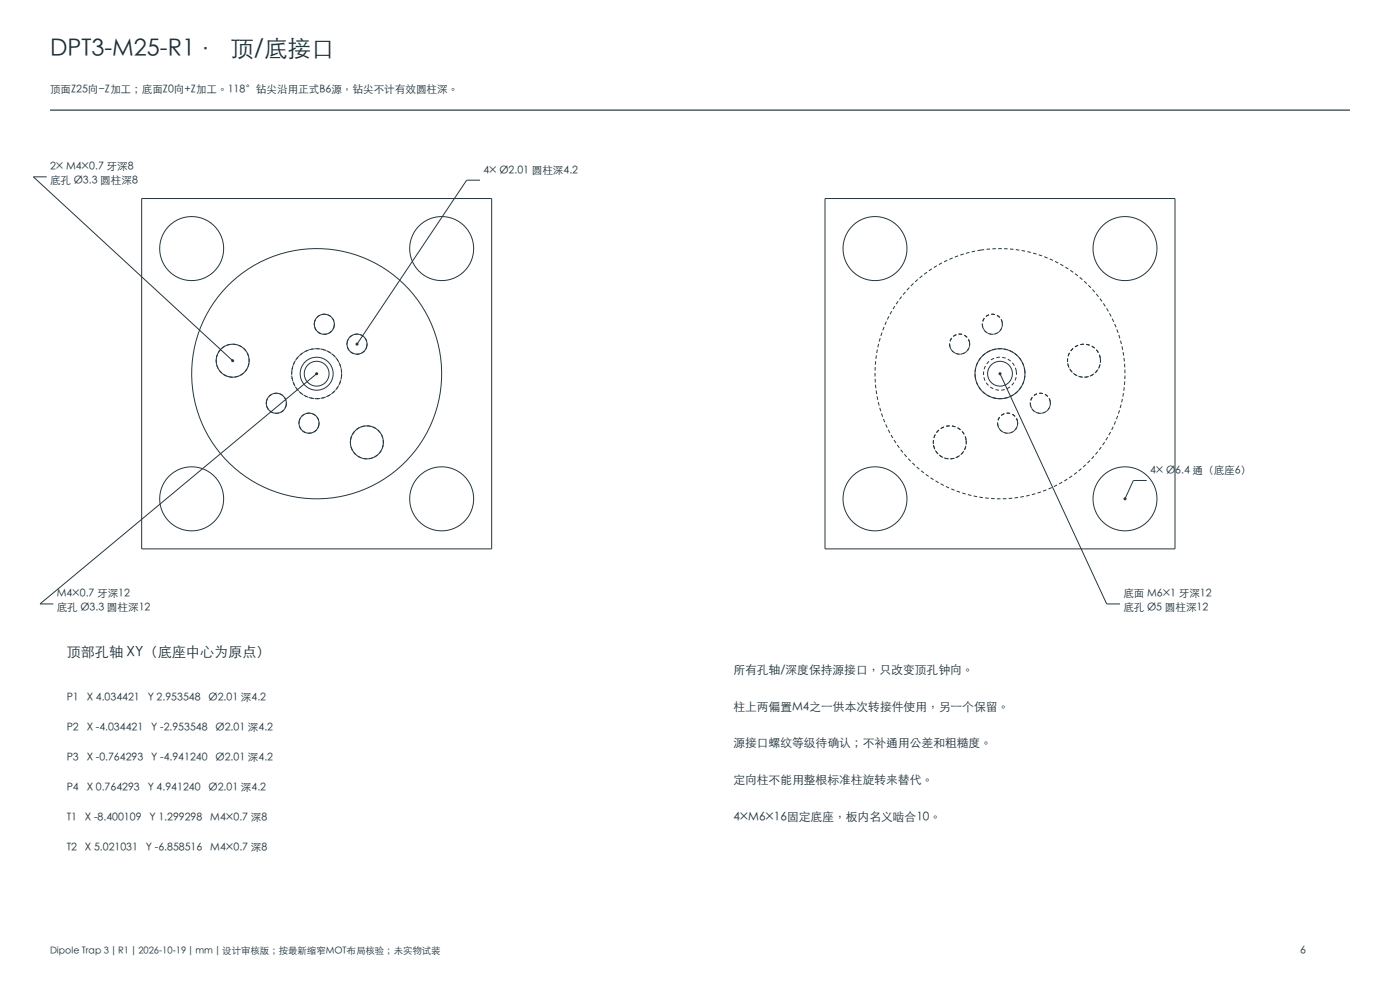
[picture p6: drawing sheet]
<svg xmlns="http://www.w3.org/2000/svg" width="420mm" height="297mm" viewBox="0 0 420 297" stroke-linecap="round" stroke-linejoin="round" font-family="sans-serif">
<path d="M15 33h390" fill="none" stroke="#26363d" stroke-width=".35"/>
<g fill="none" stroke="#26363d" stroke-width=".3" stroke-dasharray="1.1 .7" stroke-linecap="butt">
<path d="M294.3 74.9a37.5 37.5 0 0 0-24 60 37.5 37.5 0 0 0 64.1-8 37.5 37.5 0 0 0-38-52.2l-2.1 .2M94.3 96.7a3 3 0 0 1 3.5-2.5 3 3 0 0 1 2.5 3.4M100.3 97.6a3 3 0 0 1-3.5 2.6 3 3 0 0 1-2.5-3.5M294.7 97.6a3 3 0 0 0 3.5 2.6 3 3 0 0 0 2.5-3.5M300.7 96.7a3 3 0 0 0-4.7-2 3 3 0 0 0 .3 5.1 3 3 0 0 0 4.4-2.5v-.6M300.7 96.7a3 3 0 0 0-3.5-2.5 3 3 0 0 0-2.5 3.4M64.9 107.3a4.9 4.9 0 0 1 5.7-4.1 4.9 4.9 0 0 1 4.1 5.7M74.7 108.9a4.9 4.9 0 0 1-5.7 4.1 4.9 4.9 0 0 1-4.1-5.7M87.6 110.9a7.5 7.5 0 0 0 6.3 8.5 7.5 7.5 0 0 0 8.5-6.3M102.4 113.1a7.5 7.5 0 0 0-6.3-8.5 7.5 7.5 0 0 0-8.5 6.3M102.5 112a7.5 7.5 0 0 0-11-6.6 7.5 7.5 0 0 0-.8 12.8 7.5 7.5 0 0 0 11.7-5.3l.1-.9M104.1 102.7a3 3 0 0 1 3.5-2.5 3 3 0 0 1 2.5 3.4"/>
<path d="M110.1 103.6a3 3 0 0 1-3.5 2.5 3 3 0 0 1-2.5-3.4M284.9 103.6a3 3 0 0 0 3.5 2.5 3 3 0 0 0 2.5-3.4M290.9 102.7a3 3 0 0 0-4.7-2 3 3 0 0 0 .2 5.1 3 3 0 0 0 4.5-2.5v-.6M290.9 102.7a3 3 0 0 0-3.5-2.5 3 3 0 0 0-2.5 3.4M292.6 113.1a7.5 7.5 0 0 1 6.3-8.5 7.5 7.5 0 0 1 8.5 6.3M304.9 111.2a4.9 4.9 0 0 0-7.8-3.2 4.9 4.9 0 0 0 .6 8.4 4.9 4.9 0 0 0 7.2-4.4v-.8M307.4 110.9a7.5 7.5 0 0 1-6.3 8.5 7.5 7.5 0 0 1-8.5-6.3M320.3 108.9a4.9 4.9 0 0 0 5.7 4.1 4.9 4.9 0 0 0 4.1-5.7M330.1 107.3a5 5 0 0 0-7.8-3.2 5 5 0 0 0 .6 8.4 5 5 0 0 0 7.3-4.4l-.1-.8M330.1 107.3a4.9 4.9 0 0 0-5.7-4.1 4.9 4.9 0 0 0-4.1 5.7M79.9 120.4a3 3 0 0 1 3.5-2.5 3 3 0 0 1 2.5 3.4M85.9 121.3a3 3 0 0 1-3.5 2.5 3 3 0 0 1-2.5-3.4"/>
<path d="M89.7 126.4a3 3 0 0 1 3.5-2.6 3 3 0 0 1 2.5 3.5M95.7 127.3a3 3 0 0 1-3.5 2.5 3 3 0 0 1-2.5-3.4M105.2 131.8a5 5 0 0 1 5.6-4.1 5 5 0 0 1 4.2 5.6M115 133.3a5 5 0 0 1-5.7 4.2 5 5 0 0 1-4.1-5.7M280 133.3a5 5 0 0 0 5.7 4.2 5 5 0 0 0 4.1-5.7M289.8 131.8a5 5 0 0 0-7.8-3.2 5 5 0 0 0 .7 8.4 5 5 0 0 0 7.2-4.4l-.1-.8M289.8 131.8a5 5 0 0 0-5.6-4.1 5 5 0 0 0-4.2 5.6M299.3 127.3a3 3 0 0 0 3.5 2.5 3 3 0 0 0 2.5-3.4M305.3 126.4a3 3 0 0 0-4.7-2 3 3 0 0 0 .2 5.1 3 3 0 0 0 4.5-2.5v-.6M305.3 126.4a3 3 0 0 0-3.5-2.6 3 3 0 0 0-2.5 3.5M309.1 121.3a3 3 0 0 0 3.5 2.5 3 3 0 0 0 2.5-3.4M315.1 120.4a3 3 0 0 0-4.7-2 3 3 0 0 0 .3 5.1 3 3 0 0 0 4.4-2.5v-.6"/>
<path d="M315.1 120.4a3 3 0 0 0-3.5-2.5 3 3 0 0 0-2.5 3.4"/>
</g>
<g fill="none" stroke="#26363d" stroke-width=".3">
<path d="M42.5 59.5h105v105h-105zM247.5 59.5h105v105h-105zM95 112l-83 69h4"/>
<circle cx="57.5" cy="74.5" r="9.6"/>
<circle cx="132.5" cy="74.5" r="9.6"/>
<circle cx="262.5" cy="74.5" r="9.6"/>
<circle cx="337.5" cy="74.5" r="9.6"/>
<circle cx="97.3" cy="97.2" r="3"/>
<circle cx="69.8" cy="108.1" r="4.9"/>
<circle cx="95" cy="112" r="37.5"/>
<circle cx="95" cy="112" r="3.7"/>
<circle cx="95" cy="112" r="5"/>
<circle cx="107.1" cy="103.1" r="3"/>
<circle cx="300" cy="112" r="3.7"/>
<circle cx="300" cy="112" r="7.5"/>
<circle cx="82.9" cy="120.9" r="3"/>
<circle cx="92.7" cy="126.8" r="3"/>
<circle cx="110.1" cy="132.6" r="4.9"/>
<circle cx="57.5" cy="149.5" r="9.6"/>
<circle cx="132.5" cy="149.5" r="9.6"/>
<circle cx="262.5" cy="149.5" r="9.6"/>
<circle cx="337.5" cy="149.5" r="9.6"/>
</g>
<circle cx="95" cy="112" r=".45" fill="#1a2e36"/>
<path d="M14 53h-4l59.8 55.1" fill="none" stroke="#26363d" stroke-width=".3"/>
<circle cx="69.8" cy="108.1" r=".45" fill="#1a2e36"/>
<path d="M144 54h-4l-32.9 49.1" fill="none" stroke="#26363d" stroke-width=".3"/>
<circle cx="107.1" cy="103.1" r=".45" fill="#1a2e36"/>
<path d="M300 112l32 69h4" fill="none" stroke="#26363d" stroke-width=".3"/>
<circle cx="300" cy="112" r=".45" fill="#1a2e36"/>
<path d="M344 144h-4l-2.5 5.5" fill="none" stroke="#26363d" stroke-width=".3"/>
<circle cx="337.5" cy="149.5" r=".45" fill="#1a2e36"/>
<text font-size="7.1" fill="#1a2e36" x="15" y="17">DPT3-M25-R1 · 顶/底接口</text>
<text font-size="4.2" fill="#1a2e36" x="20" y="197">顶部孔轴 XY（底座中心为原点）</text>
<g font-size="3.5" fill="#1a2e36">
<text x="220" y="202">所有孔轴/深度保持源接口，只改变顶孔钟向。</text>
<text x="220" y="213">柱上两偏置M4之一供本次转接件使用，另一个保留。</text>
<text x="220" y="224">源接口螺纹等级待确认；不补通用公差和粗糙度。</text>
<text x="220" y="235">定向柱不能用整根标准柱旋转来替代。</text>
<text x="220" y="246">4×M6×16固定底座，板内名义啮合10。</text>
</g>
<g font-size="3.2" fill="#1a2e36">
<text x="15" y="28">顶面Z25向−Z加工；底面Z0向+Z加工。118°钻尖沿用正式B6源，钻尖不计有效圆柱深。</text>
<text x="15" y="51">2× M4×0.7 牙深8</text>
<text x="145" y="52">4× Ø2.01 圆柱深4.2</text>
<text x="15" y="55">底孔 Ø3.3 圆柱深8</text>
<text x="345" y="142">4× Ø6.4 通（底座6）</text>
<text x="17" y="179">M4×0.7 牙深12</text>
<text x="337" y="179">底面 M6×1 牙深12</text>
<text x="17" y="183">底孔 Ø3.3 圆柱深12</text>
<text x="337" y="183">底孔 Ø5 圆柱深12</text>
<text x="20" y="210">P1</text>
<text x="26" y="210">X 4.034421</text>
<text x="44.3" y="210">Y 2.953548</text>
<text x="62.6" y="210">Ø2.01 深4.2</text>
<text x="20" y="219">P2</text>
<text x="26" y="219">X -4.034421</text>
<text x="45.4" y="219">Y -2.953548</text>
<text x="64.7" y="219">Ø2.01 深4.2</text>
<text x="20" y="228">P3</text>
<text x="26" y="228">X -0.764293</text>
<text x="45.4" y="228">Y -4.941240</text>
<text x="64.7" y="228">Ø2.01 深4.2</text>
<text x="20" y="237">P4</text>
<text x="26" y="237">X 0.764293</text>
<text x="44.3" y="237">Y 4.941240</text>
<text x="62.6" y="237">Ø2.01 深4.2</text>
<text x="20" y="246">T1</text>
<text x="25.5" y="246">X -8.400109</text>
<text x="44.8" y="246">Y 1.299298</text>
<text x="63.1" y="246">M4×0.7 深8</text>
<text x="20" y="255">T2</text>
<text x="25.5" y="255">X 5.021031</text>
<text x="43.8" y="255">Y -6.858516</text>
<text x="63.1" y="255">M4×0.7 深8</text>
<text x="390" y="286">6</text>
</g>
<text font-size="2.8" fill="#1a2e36" x="15" y="286">Dipole Trap 3 | R1 | 2026-10-19 | mm | 设计审核版；按最新缩窄MOT布局核验；未实物试装</text>
</svg>
